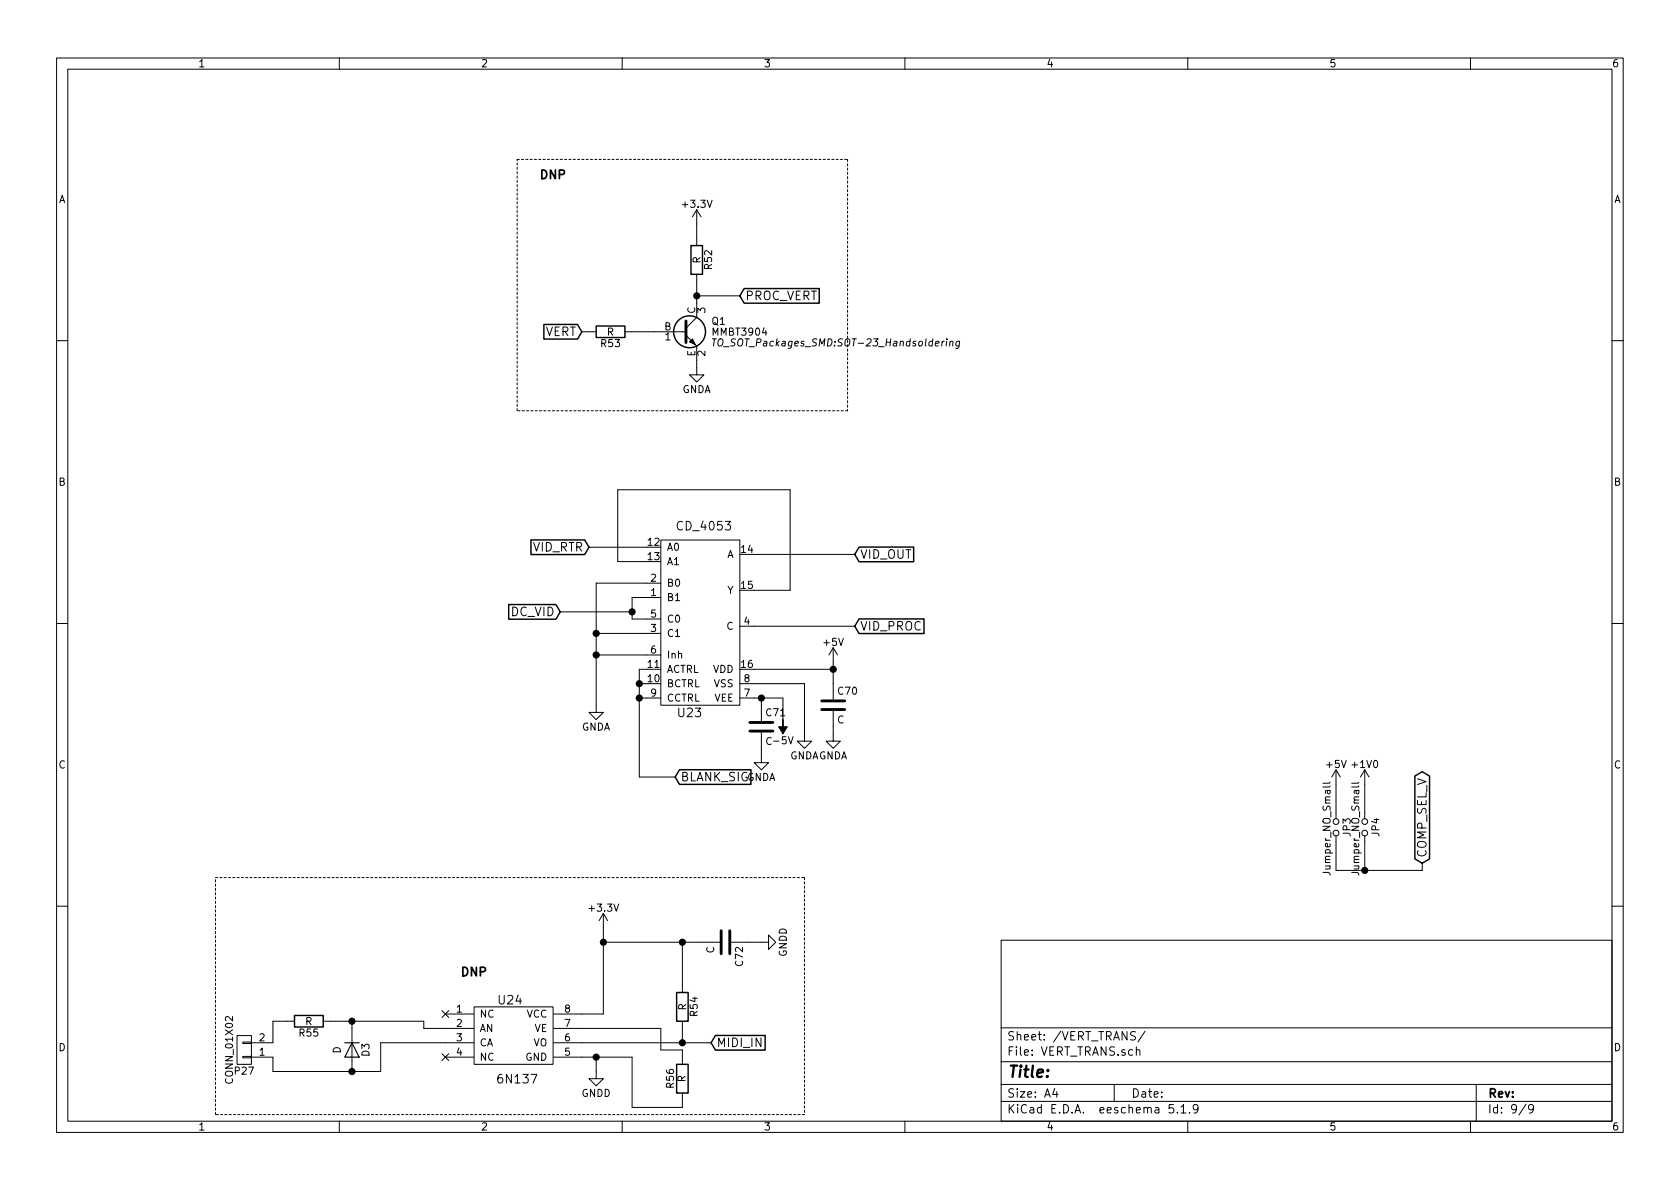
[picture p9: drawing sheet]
<svg xmlns="http://www.w3.org/2000/svg" width="297mm" height="210mm" viewBox="0 0 297 210" stroke-linecap="round" stroke-linejoin="round" font-family="sans-serif">
<g fill="none" stroke="#000" stroke-width=".18">
<path d="M10 10.3h277v189.9h-277zM12 12.2h273v186.1h-273zM60 10.3v1.9M110 10.3v1.9M160 10.3v1.9M210 10.3v1.9M260 10.3v1.9M123.2 37.1v6.3M123.2 37.1l-.8 1.2M123.2 37.1l.8 1.2M102.9 58.7h2.5M110.5 58.7h10.8"/>
<path d="M121.3 59.3l1.9 1.9v5.1h1.3l-1.3 1.3-1.3-1.3h1.3M123.2 48.5v7.6l-1.9 1.9M123.2 52.3h7.6M126.3 59.9l-.1 1.3M10 60.2h2M168 60.5l.2-.2 .3 .1-.1 .8M168 60.3l-.1 .9M169.7 60.3l-.2 1.1-.2 .2-.3-.1M169.7 60.4l-.4-.1-.3 .3 .1 .5h.5M285 60.2h2M104.1 96.8h10.2M114.3 99.3h-5.1v-12.7h30.5v17.8h-6.4"/>
<path d="M116.8 95.5h14v29.2h-14zM133.3 98h17.8M10 110.3h2M99.1 108.2h12.7M105.4 112h11.4M105.4 115.8h11.4M114.3 118.4h-1.3v19h6.4M116.8 103.1h-11.4v22.9h1.3l-1.3 1.2-1.3-1.2h1.3M116.8 105.7h-5v3.8h5M130.8 110.7h20.3M133.3 118.4h14M147.3 114.5v9.2"/>
<path d="M147.3 114.5l-.7 1.3M147.3 114.5l.8 1.3M285 110.3h2M113 123.4h3.8M113 120.9h1.3M130.8 120.9h11.4v10.2h1.3l-1.3 1.2-1.2-1.2h1.2M130.8 123.4h7.6v3.8M134.6 129.5v5.4h1.3l-1.3 1.2-1.3-1.2h1.3M134.6 123.4v4.1M147.3 125.7v5.4h1.3l-1.3 1.2-1.3-1.2h1.3M235.2 138.3l-.2 .2h-1.1M236.2 136.1l-.7 1.3"/>
<path d="M236.2 136.1v7.7M236.2 136.1l.8 1.3M240.3 138.3l-.2 .2h-1.1M241.3 136.1l-.8 1.3M241.3 136.1v7.7M241.3 136.1l.8 1.3M236.2 148.8v5.1h15.3v-1.3M241.3 148.8v5.1M10 160.2h2M78.1 178.7l1.2 1.2M78.7 179.3h5M79.3 178.7l-1.2 1.2"/>
<path d="M83.8 178h14v10.2h-14zM106.7 161.5l-.8 1.3M106.7 161.5v17.8h-8.8M106.7 161.5l.7 1.3M106.7 166.6h20.6M120.6 166.6v8.9M129.3 166.6h6.6v-1.3l1.3 1.3-1.3 1.3v-1.3M177 166.3h108v32h-108zM285 160.2h2M41.9 183.1h2.5v5.1h-2.5zM42.9 184.3h1.5v.2h-1.5zM42.9 186.8h1.5v.3h-1.5z"/>
<path d="M52.1 180.6h-3.8v3.8h-3.9M57.1 180.6h17.8v1.3h8.8M60 198.3v1.9M62.2 180.6v8.9M78.1 186.3l1.2 1.2M78.7 186.9h5M79.3 186.3l-1.2 1.2M83.7 184.4h-16.4v5.1h-19v-2.6h-3.9M97.9 186.9h13.9v8.9h8.8v-2.5M97.9 184.4h27.8M97.9 181.9h18.9v3.8h3.8v2.5M105.4 186.9v3.8h1.3l-1.3 1.3-1.3-1.3h1.3"/>
<path d="M110 198.3v1.9M120.6 180.6v3.8M160 198.3v1.9M177 194.8h108M177 191.8h108M177 187.8h108M177 181.8h108M186.5 192.5l-.4 1h1M186.8 193v1M197 191.8v3M200.8 182.5l-.6-.1-.3 .3 .1 .3 .7 .4v.4a.62 .62 0 0 1-.8 0M200.9 185.7h.1a.37 .37 0 0 1 .5 .1v.8"/>
<path d="M200.9 185.1v1.5M202.5 182.3l-1.3 2M207.5 195.3h-.7l-.1 .7 .2-.1 .5 .1 .1 .2v.5l-.2 .1-.6-.1M208.2 196.7v.1M208.8 195.8l.4-.5v1.5M208.8 196.8h.9M210 198.3v1.9M210.3 196.7v.1M211.8 196v.1a.48 .48 0 0 1-.7 .1l-.1-.2 .1-.6a.48 .48 0 0 1 .7 .1 1.27 1.27 0 0 1-.3 1.2l-.4 .1M260 198.3v1.9M261 191.8v6.5M269.8 195.2l-1.2 2"/>
<path d="M271.1 196l-.3 .3-.4-.1-.1-.2v-.4l.1-.2 .4-.1 .2 .2a1.19 1.19 0 0 1-.2 1.2l-.4 .1"/>
<circle cx="236.2" cy="147.3" r=".51"/>
<circle cx="236.2" cy="145.3" r=".51"/>
<circle cx="241.3" cy="145.3" r=".51"/>
<circle cx="241.3" cy="147.3" r=".51"/>
</g>
<path d="M121.3 56.8v3.8M132.6 129.3h4.1M132.6 127.8h4.1M145.3 125.5h4.1M145.3 123.9h4.1M127.5 164.6v4.1M129 164.6v4.1" fill="none" stroke="#000" stroke-width=".51"/>
<g fill="none" stroke="#000" stroke-width=".25">
<path d="M96.2 57.4h5.9l.8 1.3-.8 1.3h-5.9zM105.4 57.7h5.1v2h-5.1zM122.2 43.4h2v5.1h-2zM131.6 51h13.3v2.6h-13.3l-.8-1.3zM93.9 95.5h9.5l.7 1.3-.7 1.3h-9.5zM151.9 96.7h9.6v2.6h-9.6l-.8-1.3zM89.9 106.9h8.4l.8 1.3-.8 1.3h-8.4zM151.9 109.4h11.5v2.6h-11.5l-.8-1.3zM120.1 136.1h12.7v2.6h-12.7l-.7-1.3zM250.2 137.2l1.3-.7 1.3 .7v14.7l-1.3 .7-1.3-.7zM52.1 179.6h5v2h-5zM119.6 175.5h2.1v5.1h-2.1z"/>
<path d="M119.6 188.2h2.1v5.1h-2.1zM126.5 183.1h8.8v2.6h-8.8l-.8-1.3z"/>
<circle cx="121.9" cy="58.7" r="2.82"/>
</g>
<path d="M61 184.4h2.5M62.2 184.4l1.3 2.5h-2.5z" fill="none" stroke="#000" stroke-width=".2"/>
<path d="M121.9 60.4l.5-.5 .5 1.1zM138.4 127.2v1.3h.8l-.8 1.3-.7-1.3h.7z" fill="#000" stroke="#000" stroke-width=".18"/>
<path d="M91.4 28.2h58.5M149.9 28.2v44.4M91.4 72.6v-44.4M149.9 72.6h-58.5M38.1 155.2h104.1M142.2 155.2v41.9M38.1 197.1v-41.9M142.2 197.1h-104.1" fill="none" stroke="#000" stroke-width=".18" stroke-dasharray=".4 .4"/>
<g fill="#000" stroke="#000" stroke-width=".25">
<circle cx="123.2" cy="52.3" r=".51"/>
<circle cx="105.4" cy="112" r=".51"/>
<circle cx="105.4" cy="115.8" r=".51"/>
<circle cx="111.8" cy="108.2" r=".51"/>
<circle cx="147.3" cy="118.4" r=".51"/>
<circle cx="113" cy="123.4" r=".51"/>
<circle cx="113" cy="120.9" r=".51"/>
<circle cx="134.6" cy="123.4" r=".51"/>
<circle cx="241.3" cy="153.9" r=".51"/>
<circle cx="106.7" cy="166.6" r=".51"/>
<circle cx="120.7" cy="166.6" r=".51"/>
<circle cx="62.2" cy="189.5" r=".51"/>
<circle cx="62.2" cy="180.6" r=".51"/>
<circle cx="105.4" cy="186.9" r=".51"/>
<circle cx="120.7" cy="184.4" r=".51"/>
</g>
<text font-size="2.8" x="178" y="190.5">Title:</text>
<g font-size="2.1">
<text x="95.2" y="31.7">DNP</text>
<text x="131.7" y="53.1">PROC_VERT</text>
<text x="96.3" y="59.4">VERT</text>
<text x="120" y="93.8">CD_4053</text>
<text x="94.2" y="97.5">VID_RTR</text>
<text x="152" y="98.8">VID_OUT</text>
<text x="90.4" y="109">DC_VID</text>
<text x="152" y="111.5">VID_PROC</text>
<text x="120" y="126.8">U23</text>
<text x="120.3" y="138.2">BLANK_SIG</text>
<text x="252.2" y="151.7" transform="rotate(-90 252.2 151.7)">COMP_SEL_V</text>
<text x="81.3" y="172.6">DNP</text>
<text x="88.2" y="177.6">U24</text>
<text x="126.6" y="185.2">MIDI_IN</text>
<text x="178" y="184">Sheet: /VERT_TRANS/</text>
<text x="88.3" y="191.6">6N137</text>
<text x="178" y="186.7">File: VERT_TRANS.sch</text>
<text x="178" y="196.9">KiCad E.D.A. eeschema 5.1.9</text>
<text x="178" y="194.1">Size: A4</text>
<text x="200" y="194.1">Date:</text>
<text x="263" y="194.1">Rev:</text>
<text x="263" y="196.9">Id: 9/9</text>
</g>
<g font-size="1.8">
<text x="35" y="11.9">1</text>
<text x="85" y="11.9">2</text>
<text x="135" y="11.9">3</text>
<text x="185" y="11.9">4</text>
<text x="235" y="11.9">5</text>
<text x="285" y="11.9">6</text>
<text x="10.4" y="35.9">A</text>
<text x="285.4" y="35.9">A</text>
<text x="120.9" y="36.7">+3.3V</text>
<text x="123.9" y="46.6" transform="rotate(-90 123.9 46.6)">R</text>
<text x="125.9" y="47.6" transform="rotate(-90 125.9 47.6)">R52</text>
<text x="107.3" y="59.4">R</text>
<text x="117.5" y="58.4">B</text>
<text x="122.9" y="55.5" transform="rotate(-90 122.9 55.5)">C</text>
<text x="124.7" y="55.3" transform="rotate(-90 124.7 55.3)">3</text>
<text x="125.9" y="57.4">Q1</text>
<text x="126.2" y="59.4">MMBT3904</text>
<text x="106.3" y="61.4">R53</text>
<text x="117.6" y="60.2">1</text>
<text x="122.9" y="63.1" transform="rotate(-90 122.9 63.1)">E</text>
<text x="124.7" y="63" transform="rotate(-90 124.7 63)">2</text>
<text x="127.3" y="61.3">TO_SOT_Packages_SMD:SOT-23_Handsoldering</text>
<text x="120.6" y="69.5">GNDA</text>
<text x="10.4" y="85.9">B</text>
<text x="285.4" y="85.9">B</text>
<text x="114.6" y="96.5">12</text>
<text x="114.6" y="99.1">13</text>
<text x="117.9" y="97.4">A0</text>
<text x="117.9" y="99.9">A1</text>
<text x="128.5" y="98.7">A</text>
<text x="131.1" y="97.8">14</text>
<text x="115.1" y="105.4">1</text>
<text x="115.1" y="102.9">2</text>
<text x="117.9" y="106.3">B1</text>
<text x="117.9" y="103.8">B0</text>
<text x="128.6" y="105">Y</text>
<text x="131.1" y="104.1">15</text>
<text x="115.1" y="111.8">3</text>
<text x="115.1" y="109.2">5</text>
<text x="117.9" y="112.6">C1</text>
<text x="117.9" y="110.1">C0</text>
<text x="128.5" y="111.4">C</text>
<text x="131.6" y="110.5">4</text>
<text x="114.6" y="118.1">11</text>
<text x="115.1" y="115.6">6</text>
<text x="117.9" y="119">ACTRL</text>
<text x="117.9" y="116.5">Inh</text>
<text x="126.1" y="119">VDD</text>
<text x="131.1" y="118.1">16</text>
<text x="145.7" y="114.2">+5V</text>
<text x="114.6" y="120.6">10</text>
<text x="115.1" y="123.2">9</text>
<text x="117.9" y="121.5">BCTRL</text>
<text x="117.9" y="124.1">CCTRL</text>
<text x="126.3" y="124.1">VEE</text>
<text x="126.3" y="121.5">VSS</text>
<text x="131.6" y="123.2">7</text>
<text x="131.6" y="120.6">8</text>
<text x="148.2" y="122.9">C70</text>
<text x="102.8" y="129.2">GNDA</text>
<text x="135.3" y="131.7">C -5V</text>
<text x="135.5" y="126.7">C71</text>
<text x="148" y="127.9">C</text>
<text x="10.4" y="135.9">C</text>
<text x="139.6" y="134.3">GNDAGNDA</text>
<text x="234.6" y="135.8">+5V</text>
<text x="239.2" y="135.8">+1V0</text>
<text x="285.4" y="135.9">C</text>
<text x="132" y="138.1">GNDA</text>
<text x="238.8" y="147.9" transform="rotate(-90 238.8 147.9)">JP3</text>
<text x="243.9" y="147.9" transform="rotate(-90 243.9 147.9)">JP4</text>
<text x="235.3" y="154.4" transform="rotate(-90 235.3 154.4)">Jumper_NO_Small</text>
<text x="240.3" y="154.4" transform="rotate(-90 240.3 154.4)">Jumper_NO_Small</text>
<text x="104.3" y="161.2">+3.3V</text>
<text x="126.3" y="168.6" transform="rotate(-90 126.3 168.6)">C</text>
<text x="131.4" y="170.8" transform="rotate(-90 131.4 170.8)">C72</text>
<text x="139.1" y="169.2" transform="rotate(-90 139.1 169.2)">GNDD</text>
<text x="80.7" y="179.1">1</text>
<text x="84.8" y="180">NC</text>
<text x="93.1" y="180">VCC</text>
<text x="99.9" y="179.1">8</text>
<text x="121.3" y="178.7" transform="rotate(-90 121.3 178.7)">R</text>
<text x="123.4" y="179.6" transform="rotate(-90 123.4 179.6)">R54</text>
<text x="10.4" y="185.9">D</text>
<text x="45.9" y="184.1">2</text>
<text x="53" y="183.3">R55</text>
<text x="54" y="181.3">R</text>
<text x="80.7" y="181.6">2</text>
<text x="80.7" y="184.1">3</text>
<text x="84.8" y="182.5">AN</text>
<text x="84.8" y="185">CA</text>
<text x="94.3" y="185">VO</text>
<text x="94.5" y="182.5">VE</text>
<text x="99.9" y="184.1">6</text>
<text x="99.9" y="181.6">7</text>
<text x="285.4" y="185.9">D</text>
<text x="41.2" y="191.3" transform="rotate(-90 41.2 191.3)">CONN_01X02</text>
<text x="41.6" y="190">P27</text>
<text x="45.9" y="186.7">1</text>
<text x="60.2" y="186.3" transform="rotate(-90 60.2 186.3)">D</text>
<text x="65.3" y="186.8" transform="rotate(-90 65.3 186.8)">D3</text>
<text x="80.7" y="186.7">4</text>
<text x="84.8" y="187.6">NC</text>
<text x="92.9" y="187.6">GND</text>
<text x="99.9" y="186.7">5</text>
<text x="121.2" y="191.4" transform="rotate(-90 121.2 191.4)">R</text>
<text x="102.8" y="194">GNDD</text>
<text x="119.2" y="192.3" transform="rotate(-90 119.2 192.3)">R56</text>
<text x="35" y="199.9">1</text>
<text x="85" y="199.9">2</text>
<text x="135" y="199.9">3</text>
<text x="185" y="199.9">4</text>
<text x="235" y="199.9">5</text>
<text x="285" y="199.9">6</text>
</g>
</svg>
